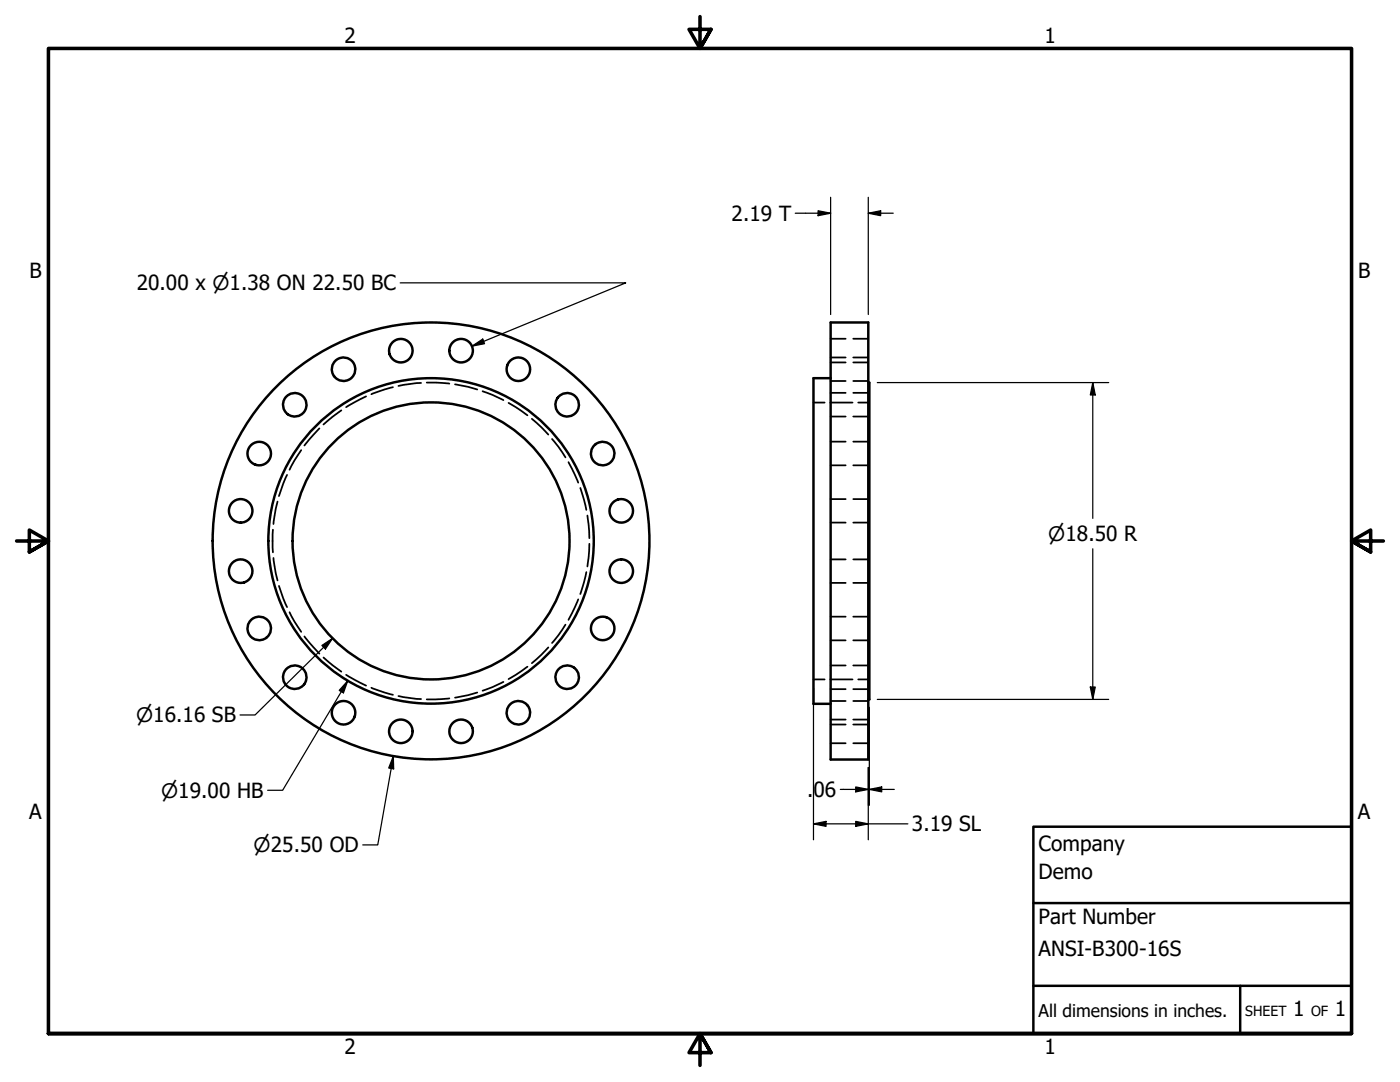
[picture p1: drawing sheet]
<svg xmlns="http://www.w3.org/2000/svg" width="279mm" height="216mm" viewBox="0 0 279 216" stroke-linecap="round" stroke-linejoin="round" font-family="sans-serif">
<!-- layer: Hidden (ANSI) -->
<g fill="none" stroke="#000" stroke-width=".35">
<path d="M73.1 79.1l-4 2.1M78.4 77.3l-4.3 1.4M84 76.4l-4.5 .6M85.2 76.3l4.5 .3M90.8 76.7l2.6 .5 1.8 .5M96.3 78.1l2 .7 2.2 1M165.8 76h3M165.8 71.3h3M165.8 78.4h3M165.8 72.3h3M165.8 67.6h3M170.3 76h3"/>
<path d="M170.3 71.3h3M170.3 78.4h3M170.3 72.3h3M170.3 67.6h3M57.3 94.8l-1.6 4.2M60.1 89.8l-1.3 2.1-1 1.8M63.7 85.5l-3 3.4M68.1 81.9l-3.5 2.8M101.5 80.4l3.8 2.5M106.2 83.6l3.2 3.1M110.2 87.6l1.2 1.5 1.5 2.2M113.5 92.2l1.9 4.1"/>
<path d="M115.8 97.4l1.2 4.3M162.3 80.3h2.3M165.7 80.3h4.4M165.8 83.1h3M165.8 92.9h3M165.8 88.1h3M165.8 99.6h3M170.3 83.1h3M170.3 92.9h3M170.3 88.1h3M170.3 99.6h3M171.3 80.3h2.2"/>
<path d="M54.5 105.7v4.5M54.6 111.3l.8 4.5M55.4 100.1l-.8 4.5M55.7 116.9l1.6 4.2M115.4 119.6l-1.9 4.1M117 114.2l-1.2 4.3M117.2 102.9l.4 4.5M117.6 108.5l-.4 4.5M165.8 104.3h3M165.8 116.3h3M165.8 111.6h3M170.3 104.3h3"/>
<path d="M170.3 116.3h3M170.3 111.6h3M57.8 122.2l1 1.8 1.3 2.1M60.7 127l3 3.4M64.6 131.2l3.5 2.8M69.1 134.7l4 2.1M74.1 137.2l4.3 1.4M79.5 138.9l4.5 .6M89.7 139.3l-4.5 .3M95.2 138.2l-1.8 .5-2.6 .5M100.5 136.1l-2.2 1-2 .7M105.3 133l-3.8 2.5"/>
<path d="M109.4 129.2l-3.2 3.1M112.9 124.6l-1.5 2.2-1.2 1.5M162.3 135.6h2.3M165.7 135.6h4.4M165.8 127.8h3M165.8 123h3M165.8 137.5h3M165.8 132.8h3M165.8 139.9h3M170.3 127.8h3M170.3 123h3M170.3 137.5h3"/>
<path d="M170.3 132.8h3M170.3 139.9h3M171.3 135.6h2.2M165.8 144.6h3M165.8 148.3h3M165.8 143.6h3M170.3 144.6h3M170.3 148.3h3M170.3 143.6h3"/>
</g>
<!-- layer: Visible (ANSI) -->
<g fill="none" stroke="#000" stroke-width=".49">
<path d="M165.8 64.3h7.5v87.3h-7.5zM165.8 75.5h-3.5v64.9h3.5M173.3 76.3h.2v63.3h-.2"/>
<circle cx="68.6" cy="73.7" r="2.35"/>
<circle cx="80" cy="70" r="2.35"/>
<circle cx="92" cy="70" r="2.35"/>
<circle cx="103.5" cy="73.7" r="2.35"/>
<circle cx="51.7" cy="90.5" r="2.35"/>
<circle cx="58.8" cy="80.8" r="2.35"/>
<circle cx="113.2" cy="80.8" r="2.35"/>
<circle cx="120.3" cy="90.5" r="2.35"/>
<circle cx="48" cy="114" r="2.35"/>
<circle cx="48" cy="101.9" r="2.35"/>
<circle cx="86" cy="107.9" r="27.6"/>
<circle cx="86" cy="107.9" r="32.5"/>
<circle cx="86" cy="107.9" r="43.6"/>
<circle cx="124" cy="114" r="2.35"/>
<circle cx="124" cy="101.9" r="2.35"/>
<circle cx="51.7" cy="125.4" r="2.35"/>
<circle cx="58.8" cy="135.1" r="2.35"/>
<circle cx="113.2" cy="135.1" r="2.35"/>
<circle cx="120.3" cy="125.4" r="2.35"/>
<circle cx="68.6" cy="142.2" r="2.35"/>
<circle cx="80" cy="145.9" r="2.35"/>
<circle cx="92" cy="145.9" r="2.35"/>
<circle cx="103.5" cy="142.2" r="2.35"/>
</g>
<!-- layer: Border (ANSI) -->
<path d="M139.7 3.3v6.4l-2.2-3.8h4.4l-2.2 3.8 2.2-3.8M3.3 107.9h6.4l-3.8-2.1v4.3l3.8-2.2-3.8 2.2M276.1 107.9h-6.4l3.8-2.1v4.3l-3.8-2.2 3.8 2.2M9.7 206.2v-196.5h260v196.5h-260h260M141.9 210l-2.2-3.8 2.2 3.8h-4.4l2.2-3.8v6.4" fill="none" stroke="#000" stroke-width=".71"/>
<!-- layer: Title (ANSI) -->
<path d="M206.2 165h63.5v41.2h-63.5zM206.2 196.7h63.5M206.2 180.2h63.5M247.5 196.7v9.5" fill="none" stroke="#000" stroke-width=".49"/>
<!-- layer: Dimension (ANSI) -->
<g fill="none" stroke="#000" stroke-width=".25">
<path d="M165.8 39.4v23.4M173.3 39.4v23.4M79.9 56.4h45l-30.7 12.7M158.7 42.5h7.1M163.3 42.1l2.5 .4-2.5 .5zM173.3 42.5l2.5-.4v.9zM173.3 42.5h5M94.2 69.1l2.1-1.4 .4 .9zM175.1 76.3h46.2M218.1 76.3l.5 2.5h-1zM218.1 76.3v27.1M218.1 109.5v30.1"/>
<path d="M64.2 128.8l2.2-1.4-1.5 2.1zM66.4 127.4l-15.5 15.3h-3M69.4 135.9l-.9 2.4-.8-.5zM69.4 135.9l-13 21.8h-3M162.3 137.2v30.4M175.1 139.6h46.2M217.6 137.1h1l-.5 2.5zM78.5 150.9l.1 2.5-1-.2zM78.5 150.9l-3.1 17.7h-3M167.7 157.5h5.6M170.8 157l2.5 .5-2.5 .5zM173.3 153.1v14.5"/>
<path d="M173.5 157.5l2.5-.5v1zM173.5 157.5h5M173.5 141.1v19.6M162.3 164.4l2.6-.5v1zM162.3 164.4h18.9M170.8 163.9l2.5 .5-2.5 .5z"/>
</g>
<g fill="#000">
<path d="M163.3 42.1l2.5 .4-2.5 .5z" fill-rule="evenodd"/>
<path d="M173.3 42.5l2.5-.4v.9z" fill-rule="evenodd"/>
<path d="M94.2 69.1l2.1-1.4 .4 .9z" fill-rule="evenodd"/>
<path d="M218.1 76.3l.5 2.5h-1z" fill-rule="evenodd"/>
<path d="M64.2 128.8l2.2-1.4-1.5 2.1z" fill-rule="evenodd"/>
<path d="M69.4 135.9l-.9 2.4-.8-.5z" fill-rule="evenodd"/>
<path d="M217.6 137.1h1l-.5 2.5z" fill-rule="evenodd"/>
<path d="M78.5 150.9l.1 2.5-1-.2z" fill-rule="evenodd"/>
<path d="M170.8 157l2.5 .5-2.5 .5z" fill-rule="evenodd"/>
<path d="M173.5 157.5l2.5-.5v1z" fill-rule="evenodd"/>
<path d="M162.3 164.4l2.6-.5v1z" fill-rule="evenodd"/>
<path d="M170.8 163.9l2.5 .5-2.5 .5z" fill-rule="evenodd"/>
</g>
<g font-size="4.2">
<text x="68.7" y="8.6">2</text>
<text x="208.4" y="8.6">1</text>
<text x="146" y="44.1">2.19 T</text>
<text x="5.9" y="55.5">B</text>
<text x="27.3" y="57.9">20.00 x ⌀1.38 ON 22.50 BC</text>
<text x="271" y="55.5">B</text>
<text x="161.1" y="159">.</text>
<text x="162.3" y="159">06</text>
<text x="5.8" y="163.4">A</text>
<text x="182" y="165.9">3.19 SL</text>
<text x="271" y="163.4">A</text>
<text x="207.3" y="169.8">Company</text>
<text x="207.3" y="175.4">Demo</text>
<text x="207.3" y="184.4">Part Number</text>
<text x="207.3" y="190.7">ANSI-B300-16S</text>
<text x="258.1" y="202.8">1</text>
<text x="266.4" y="202.8">1</text>
<text x="68.7" y="210.3">2</text>
<text x="208.4" y="210.3">1</text>
</g>
<g font-size="4">
<text x="209.2" y="107.9">⌀18.50 R</text>
<text x="27.2" y="144.1">⌀16.16 SB</text>
<text x="32.2" y="159.1">⌀19.00 HB</text>
<text x="50.6" y="170.1">⌀25.50 OD</text>
</g>
<text font-size="3.5" x="207.3" y="202.9">All dimensions in inches.</text>
<g font-size="2.8">
<text x="248.5" y="202.8">SHEET</text>
<text x="261.7" y="202.8">OF</text>
</g>
</svg>
